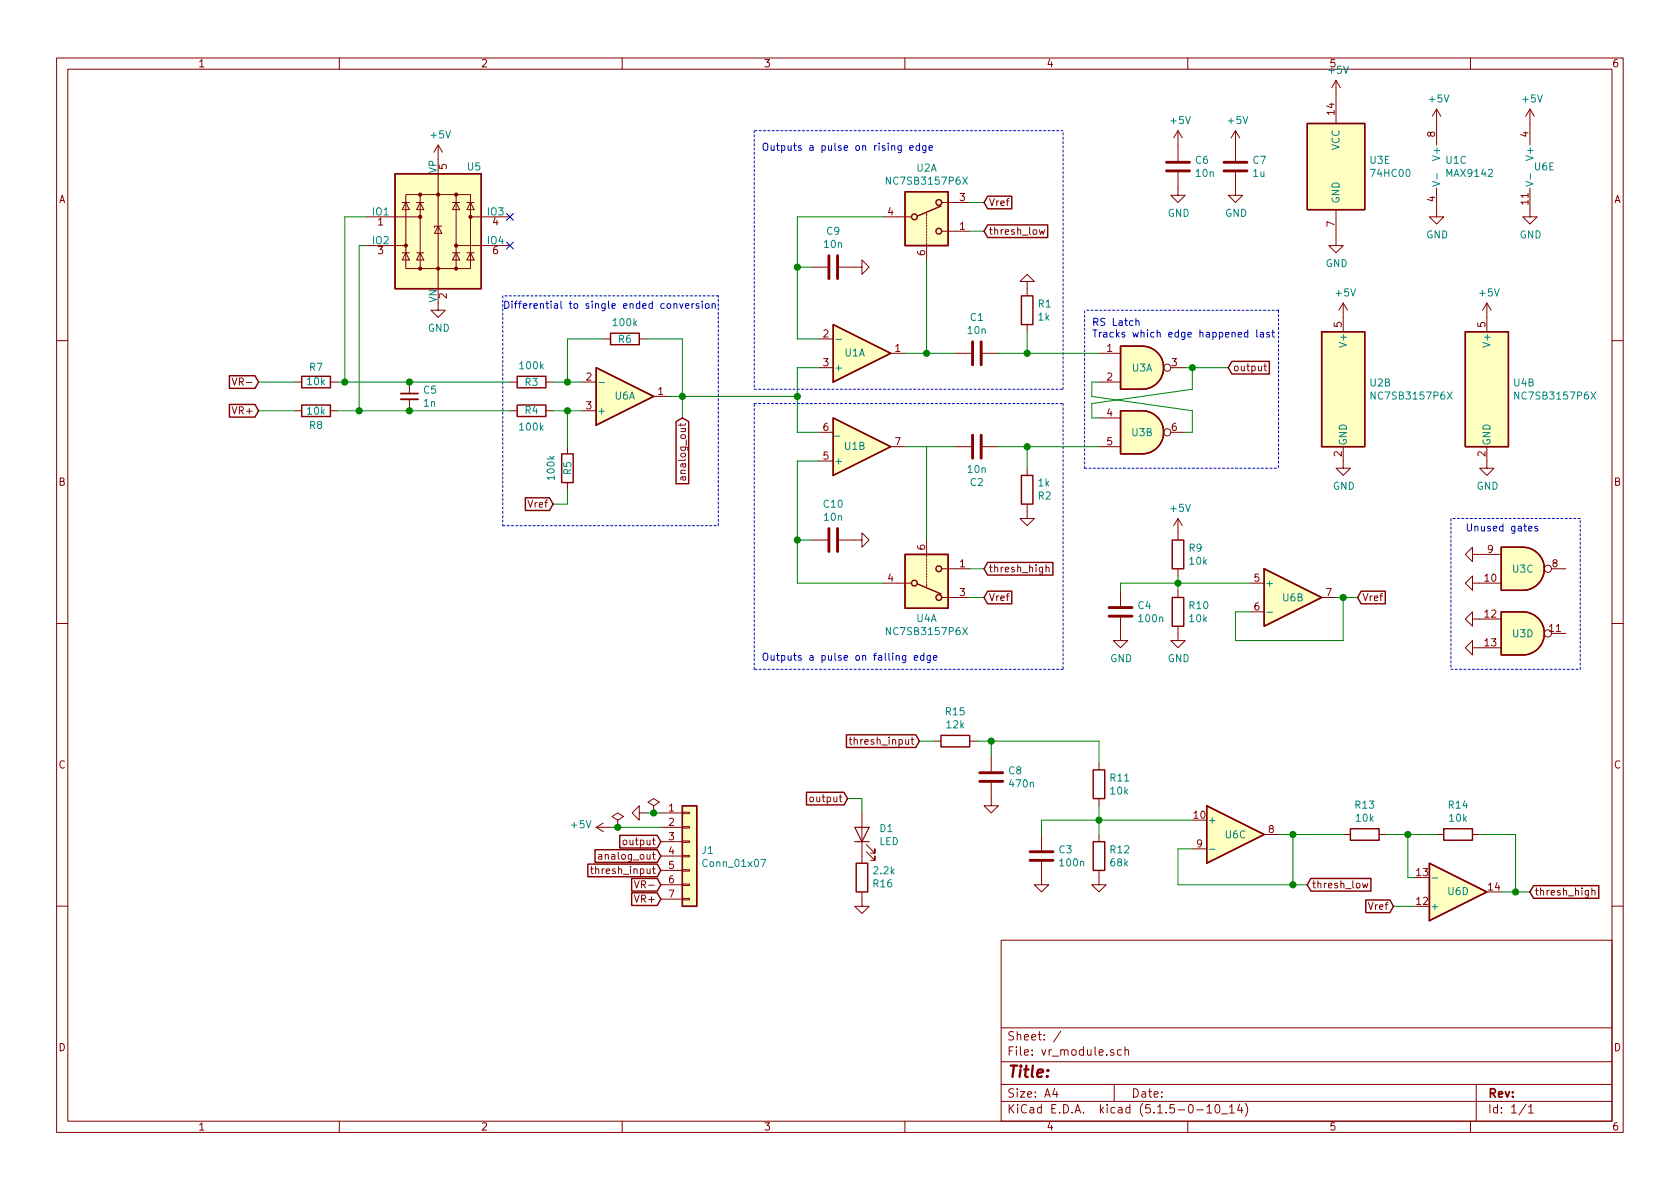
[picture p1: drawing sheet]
EESchema Schematic File Version 4
EELAYER 30 0
EELAYER END
$Descr A4 11693 8268
encoding utf-8
Sheet 1 1
Title ""
Date ""
Rev ""
Comp ""
Comment1 ""
Comment2 ""
Comment3 ""
Comment4 ""
$EndDescr
Wire Wire Line
	6300 2450 6450 2450
Wire Wire Line
	6450 2450 6450 1800
Wire Wire Line
	6150 1500 5550 1500
Wire Wire Line
	5550 1500 5550 1850
Wire Wire Line
	5550 2350 5700 2350
Text GLabel 6850 1400 2    50   Input ~ 0
Vref
Wire Wire Line
	6850 1400 6750 1400
Wire Wire Line
	5700 3000 5550 3000
Wire Wire Line
	5550 3000 5550 2750
Wire Wire Line
	5550 2550 5700 2550
Wire Wire Line
	6450 3100 6300 3100
Wire Wire Line
	6150 4050 5550 4050
Wire Wire Line
	5550 4050 5550 3750
Wire Wire Line
	5550 3200 5700 3200
Text GLabel 6850 4150 2    50   Input ~ 0
Vref
Wire Wire Line
	6850 4150 6750 4150
$Comp
L Device:C C1
U 1 1
P 6800 2450
F 0 "C1" V 6548 2450 50  0000 C CNN
F 1 "10n" V 6639 2450 50  0000 C CNN
F 2 "Capacitor_SMD:C_0402_1005Metric" H 6838 2300 50  0001 C CNN
F 3 "~" H 6800 2450 50  0001 C CNN
F 4 "C15195" H 6800 2450 50  0001 C CNN "LCSC"
	1    6800 2450
	0    1    1    0   
$EndComp
Wire Wire Line
	6450 2450 6650 2450
Connection ~ 6450 2450
$Comp
L Device:R R1
U 1 1
P 7150 2150
F 0 "R1" H 7220 2196 50  0000 L CNN
F 1 "1k" H 7220 2105 50  0000 L CNN
F 2 "Resistor_SMD:R_0402_1005Metric" V 7080 2150 50  0001 C CNN
F 3 "~" H 7150 2150 50  0001 C CNN
F 4 "C11702" H 7150 2150 50  0001 C CNN "LCSC"
	1    7150 2150
	1    0    0    -1  
$EndComp
Wire Wire Line
	6950 2450 7150 2450
Wire Wire Line
	7150 2450 7150 2300
$Comp
L power:GND #PWR0101
U 1 1
P 7150 2000
F 0 "#PWR0101" H 7150 1750 50  0001 C CNN
F 1 "GND" H 7155 1827 50  0001 C CNN
F 2 "" H 7150 2000 50  0001 C CNN
F 3 "" H 7150 2000 50  0001 C CNN
	1    7150 2000
	-1   0    0    1   
$EndComp
$Comp
L Device:C C2
U 1 1
P 6800 3100
F 0 "C2" V 6548 3100 50  0000 C CNN
F 1 "10n" V 6639 3100 50  0000 C CNN
F 2 "Capacitor_SMD:C_0402_1005Metric" H 6838 2950 50  0001 C CNN
F 3 "~" H 6800 3100 50  0001 C CNN
F 4 "C15195" H 6800 3100 50  0001 C CNN "LCSC"
	1    6800 3100
	0    1    -1   0   
$EndComp
Wire Wire Line
	6450 3100 6650 3100
$Comp
L Device:R R2
U 1 1
P 7150 3400
F 0 "R2" H 7220 3446 50  0000 L CNN
F 1 "1k" H 7220 3355 50  0000 L CNN
F 2 "Resistor_SMD:R_0402_1005Metric" V 7080 3400 50  0001 C CNN
F 3 "~" H 7150 3400 50  0001 C CNN
F 4 "C11702" H 7150 3400 50  0001 C CNN "LCSC"
	1    7150 3400
	1    0    0    1   
$EndComp
Wire Wire Line
	6950 3100 7150 3100
Wire Wire Line
	7150 3100 7150 3250
$Comp
L power:GND #PWR0102
U 1 1
P 7150 3550
F 0 "#PWR0102" H 7150 3300 50  0001 C CNN
F 1 "GND" H 7155 3377 50  0001 C CNN
F 2 "" H 7150 3550 50  0001 C CNN
F 3 "" H 7150 3550 50  0001 C CNN
	1    7150 3550
	-1   0    0    -1  
$EndComp
Wire Wire Line
	7150 2450 7650 2450
Connection ~ 7150 2450
Wire Wire Line
	7150 3100 7650 3100
Connection ~ 7150 3100
Wire Wire Line
	7650 2650 7600 2650
Wire Wire Line
	7600 2650 7600 2750
Wire Wire Line
	7600 2750 8300 2850
Wire Wire Line
	8300 2850 8300 3000
Wire Wire Line
	8300 3000 8250 3000
Wire Wire Line
	7650 2900 7600 2900
Wire Wire Line
	7600 2900 7600 2800
Wire Wire Line
	7600 2800 8300 2700
Wire Wire Line
	8300 2700 8300 2550
Wire Wire Line
	8300 2550 8250 2550
$Comp
L power:GND #PWR0103
U 1 1
P 9300 1650
F 0 "#PWR0103" H 9300 1400 50  0001 C CNN
F 1 "GND" H 9305 1477 50  0000 C CNN
F 2 "" H 9300 1650 50  0001 C CNN
F 3 "" H 9300 1650 50  0001 C CNN
	1    9300 1650
	1    0    0    -1  
$EndComp
$Comp
L power:GND #PWR0104
U 1 1
P 9350 3200
F 0 "#PWR0104" H 9350 2950 50  0001 C CNN
F 1 "GND" H 9355 3027 50  0000 C CNN
F 2 "" H 9350 3200 50  0001 C CNN
F 3 "" H 9350 3200 50  0001 C CNN
	1    9350 3200
	1    0    0    -1  
$EndComp
$Comp
L power:GND #PWR0105
U 1 1
P 10350 3200
F 0 "#PWR0105" H 10350 2950 50  0001 C CNN
F 1 "GND" H 10355 3027 50  0000 C CNN
F 2 "" H 10350 3200 50  0001 C CNN
F 3 "" H 10350 3200 50  0001 C CNN
	1    10350 3200
	1    0    0    -1  
$EndComp
$Comp
L power:+5V #PWR0106
U 1 1
P 9350 2200
F 0 "#PWR0106" H 9350 2050 50  0001 C CNN
F 1 "+5V" H 9365 2373 50  0000 C CNN
F 2 "" H 9350 2200 50  0001 C CNN
F 3 "" H 9350 2200 50  0001 C CNN
	1    9350 2200
	1    0    0    -1  
$EndComp
$Comp
L power:+5V #PWR0107
U 1 1
P 10350 2200
F 0 "#PWR0107" H 10350 2050 50  0001 C CNN
F 1 "+5V" H 10365 2373 50  0000 C CNN
F 2 "" H 10350 2200 50  0001 C CNN
F 3 "" H 10350 2200 50  0001 C CNN
	1    10350 2200
	1    0    0    -1  
$EndComp
$Comp
L power:+5V #PWR0108
U 1 1
P 10000 850
F 0 "#PWR0108" H 10000 700 50  0001 C CNN
F 1 "+5V" H 10015 1023 50  0000 C CNN
F 2 "" H 10000 850 50  0001 C CNN
F 3 "" H 10000 850 50  0001 C CNN
	1    10000 850 
	1    0    0    -1  
$EndComp
$Comp
L power:+5V #PWR0109
U 1 1
P 9300 650
F 0 "#PWR0109" H 9300 500 50  0001 C CNN
F 1 "+5V" H 9315 823 50  0000 C CNN
F 2 "" H 9300 650 50  0001 C CNN
F 3 "" H 9300 650 50  0001 C CNN
	1    9300 650 
	1    0    0    -1  
$EndComp
$Comp
L power:GND #PWR0110
U 1 1
P 10000 1450
F 0 "#PWR0110" H 10000 1200 50  0001 C CNN
F 1 "GND" H 10005 1277 50  0000 C CNN
F 2 "" H 10000 1450 50  0001 C CNN
F 3 "" H 10000 1450 50  0001 C CNN
	1    10000 1450
	1    0    0    -1  
$EndComp
$Comp
L Comparator:LM393 U1
U 2 1
P 6000 3100
F 0 "U1" H 5950 3100 50  0000 C CNN
F 1 "MAX9142" H 6000 3376 50  0001 C CNN
F 2 "Package_SO:SOIC-8_3.9x4.9mm_P1.27mm" H 6000 3100 50  0001 C CNN
F 3 "http://www.ti.com/lit/ds/symlink/lm393.pdf" H 6000 3100 50  0001 C CNN
F 4 "C18567" H 6000 3100 50  0001 C CNN "LCSC"
	2    6000 3100
	1    0    0    1   
$EndComp
$Comp
L Comparator:LM393 U1
U 3 1
P 10100 1150
F 0 "U1" H 10058 1196 50  0000 L CNN
F 1 "MAX9142" H 10058 1105 50  0000 L CNN
F 2 "Package_SO:SOIC-8_3.9x4.9mm_P1.27mm" H 10100 1150 50  0001 C CNN
F 3 "http://www.ti.com/lit/ds/symlink/lm393.pdf" H 10100 1150 50  0001 C CNN
F 4 "C18567" H 10100 1150 50  0001 C CNN "LCSC"
	3    10100 1150
	1    0    0    -1  
$EndComp
$Comp
L Analog_Switch:NC7SB3157P6X U2
U 1 1
P 6450 1400
F 0 "U2" H 6450 1642 50  0000 C CNN
F 1 "NC7SB3157P6X" H 6450 1551 50  0000 C CNN
F 2 "Package_TO_SOT_SMD:SOT-363_SC-70-6" H 6450 1100 50  0001 C CNN
F 3 "https://www.onsemi.com/pub/Collateral/NC7SB3157-D.PDF" H 6450 1400 50  0001 C CNN
F 4 "C87403" H 6450 1400 50  0001 C CNN "LCSC"
	1    6450 1400
	1    0    0    -1  
$EndComp
$Comp
L Analog_Switch:NC7SB3157P6X U2
U 2 1
P 9350 2700
F 0 "U2" H 9170 2746 50  0000 R CNN
F 1 "NC7SB3157P6X" H 9170 2655 50  0000 R CNN
F 2 "Package_TO_SOT_SMD:SOT-363_SC-70-6" H 9350 2400 50  0001 C CNN
F 3 "https://www.onsemi.com/pub/Collateral/NC7SB3157-D.PDF" H 9350 2700 50  0001 C CNN
F 4 "C87403" H 9350 2700 50  0001 C CNN "LCSC"
	2    9350 2700
	-1   0    0    -1  
$EndComp
$Comp
L Analog_Switch:NC7SB3157P6X U4
U 1 1
P 6450 4150
F 0 "U4" H 6450 4299 50  0000 C CNN
F 1 "NC7SB3157P6X" H 6450 4390 50  0000 C CNN
F 2 "Package_TO_SOT_SMD:SOT-363_SC-70-6" H 6450 3850 50  0001 C CNN
F 3 "https://www.onsemi.com/pub/Collateral/NC7SB3157-D.PDF" H 6450 4150 50  0001 C CNN
F 4 "C87403" H 6450 4150 50  0001 C CNN "LCSC"
	1    6450 4150
	1    0    0    1   
$EndComp
$Comp
L Analog_Switch:NC7SB3157P6X U4
U 2 1
P 10350 2700
F 0 "U4" H 10530 2746 50  0000 L CNN
F 1 "NC7SB3157P6X" H 10530 2655 50  0000 L CNN
F 2 "Package_TO_SOT_SMD:SOT-363_SC-70-6" H 10350 2400 50  0001 C CNN
F 3 "https://www.onsemi.com/pub/Collateral/NC7SB3157-D.PDF" H 10350 2700 50  0001 C CNN
F 4 "C87403" H 10350 2700 50  0001 C CNN "LCSC"
	2    10350 2700
	1    0    0    -1  
$EndComp
$Comp
L 74xx:74HC00 U3
U 1 1
P 7950 2550
F 0 "U3" H 7950 2550 50  0000 C CNN
F 1 "74HC00" H 7950 2784 50  0001 C CNN
F 2 "Package_SO:SOIC-14_3.9x8.7mm_P1.27mm" H 7950 2550 50  0001 C CNN
F 3 "http://www.ti.com/lit/gpn/sn74hc00" H 7950 2550 50  0001 C CNN
F 4 "C5586" H 7950 2550 50  0001 C CNN "LCSC"
	1    7950 2550
	1    0    0    -1  
$EndComp
$Comp
L 74xx:74HC00 U3
U 2 1
P 7950 3000
F 0 "U3" H 7950 3000 50  0000 C CNN
F 1 "74HC00" H 7950 2750 50  0001 C CNN
F 2 "Package_SO:SOIC-14_3.9x8.7mm_P1.27mm" H 7950 3000 50  0001 C CNN
F 3 "http://www.ti.com/lit/gpn/sn74hc00" H 7950 3000 50  0001 C CNN
F 4 "C5586" H 7950 3000 50  0001 C CNN "LCSC"
	2    7950 3000
	1    0    0    -1  
$EndComp
$Comp
L 74xx:74HC00 U3
U 5 1
P 9300 1150
F 0 "U3" H 9530 1196 50  0000 L CNN
F 1 "74HC00" H 9530 1105 50  0000 L CNN
F 2 "Package_SO:SOIC-14_3.9x8.7mm_P1.27mm" H 9300 1150 50  0001 C CNN
F 3 "http://www.ti.com/lit/gpn/sn74hc00" H 9300 1150 50  0001 C CNN
F 4 "C5586" H 9300 1150 50  0001 C CNN "LCSC"
	5    9300 1150
	1    0    0    -1  
$EndComp
Text GLabel 6850 3950 2    50   Input ~ 0
thresh_high
Text GLabel 6850 1600 2    50   Input ~ 0
thresh_low
Wire Wire Line
	6850 3950 6750 3950
Wire Wire Line
	6450 3100 6450 3750
Wire Wire Line
	6750 1600 6850 1600
Wire Wire Line
	8300 2550 8550 2550
Connection ~ 8300 2550
Wire Wire Line
	5550 2750 4750 2750
Connection ~ 5550 2750
Wire Wire Line
	5550 2750 5550 2550
Wire Notes Line
	5250 900  5250 2700
Wire Notes Line
	5250 2700 7400 2700
Wire Notes Line
	7400 2700 7400 900 
Wire Notes Line
	7400 900  5250 900 
Wire Notes Line
	5250 2800 7400 2800
Wire Notes Line
	7400 2800 7400 4650
Wire Notes Line
	7400 4650 5250 4650
Wire Notes Line
	5250 4650 5250 2800
Text Notes 5300 1050 0    50   ~ 0
Outputs a pulse on rising edge
Text Notes 5300 4600 0    50   ~ 0
Outputs a pulse on falling edge
$Comp
L Amplifier_Operational:MCP6004 U6
U 1 1
P 4350 2750
F 0 "U6" H 4350 2750 50  0000 C CNN
F 1 "MCP6004" H 4350 3026 50  0001 C CNN
F 2 "Package_SO:TSSOP-14_4.4x5mm_P0.65mm" H 4300 2850 50  0001 C CNN
F 3 "http://ww1.microchip.com/downloads/en/DeviceDoc/21733j.pdf" H 4400 2950 50  0001 C CNN
F 4 "C50282" H 4350 2750 50  0001 C CNN "LCSC"
	1    4350 2750
	1    0    0    1   
$EndComp
$Comp
L Amplifier_Operational:MCP6004 U6
U 2 1
P 9000 4150
F 0 "U6" H 9000 4150 50  0000 C CNN
F 1 "MCP6004" H 9000 4426 50  0001 C CNN
F 2 "Package_SO:TSSOP-14_4.4x5mm_P0.65mm" H 8950 4250 50  0001 C CNN
F 3 "http://ww1.microchip.com/downloads/en/DeviceDoc/21733j.pdf" H 9050 4350 50  0001 C CNN
F 4 "C50282" H 9000 4150 50  0001 C CNN "LCSC"
	2    9000 4150
	1    0    0    -1  
$EndComp
$Comp
L Amplifier_Operational:MCP6004 U6
U 3 1
P 8600 5800
F 0 "U6" H 8600 5800 50  0000 C CNN
F 1 "MCP6004" H 8600 6076 50  0001 C CNN
F 2 "Package_SO:TSSOP-14_4.4x5mm_P0.65mm" H 8550 5900 50  0001 C CNN
F 3 "http://ww1.microchip.com/downloads/en/DeviceDoc/21733j.pdf" H 8650 6000 50  0001 C CNN
F 4 "C50282" H 8600 5800 50  0001 C CNN "LCSC"
	3    8600 5800
	1    0    0    -1  
$EndComp
$Comp
L Amplifier_Operational:MCP6004 U6
U 4 1
P 10150 6200
F 0 "U6" H 10150 6200 50  0000 C CNN
F 1 "MCP6004" H 10150 6476 50  0001 C CNN
F 2 "Package_SO:TSSOP-14_4.4x5mm_P0.65mm" H 10100 6300 50  0001 C CNN
F 3 "http://ww1.microchip.com/downloads/en/DeviceDoc/21733j.pdf" H 10200 6400 50  0001 C CNN
F 4 "C50282" H 10150 6200 50  0001 C CNN "LCSC"
	4    10150 6200
	1    0    0    1   
$EndComp
$Comp
L Amplifier_Operational:MCP6004 U6
U 5 1
P 10750 1150
F 0 "U6" H 10750 1150 50  0000 C CNN
F 1 "MCP6004" H 10750 1426 50  0001 C CNN
F 2 "Package_SO:TSSOP-14_4.4x5mm_P0.65mm" H 10700 1250 50  0001 C CNN
F 3 "http://ww1.microchip.com/downloads/en/DeviceDoc/21733j.pdf" H 10800 1350 50  0001 C CNN
F 4 "C50282" H 10750 1150 50  0001 C CNN "LCSC"
	5    10750 1150
	1    0    0    -1  
$EndComp
$Comp
L Power_Protection:SRV05-4 U5
U 1 1
P 3050 1600
F 0 "U5" H 3300 2050 50  0000 C CNN
F 1 "SRV05-4" H 3150 2200 50  0001 C CNN
F 2 "Package_TO_SOT_SMD:SOT-23-6" H 3750 1150 50  0001 C CNN
F 3 "http://www.onsemi.com/pub/Collateral/SRV05-4-D.PDF" H 3050 1600 50  0001 C CNN
F 4 "C85364" H 3050 1600 50  0001 C CNN "LCSC"
	1    3050 1600
	1    0    0    -1  
$EndComp
$Comp
L Device:R R6
U 1 1
P 4350 2350
F 0 "R6" V 4350 2350 50  0000 C CNN
F 1 "100k" V 4234 2350 50  0000 C CNN
F 2 "Resistor_SMD:R_0402_1005Metric" V 4280 2350 50  0001 C CNN
F 3 "~" H 4350 2350 50  0001 C CNN
F 4 "C25741" H 4350 2350 50  0001 C CNN "LCSC"
	1    4350 2350
	0    1    1    0   
$EndComp
$Comp
L Device:R R5
U 1 1
P 3950 3250
F 0 "R5" V 3950 3250 50  0000 C CNN
F 1 "100k" V 3834 3250 50  0000 C CNN
F 2 "Resistor_SMD:R_0402_1005Metric" V 3880 3250 50  0001 C CNN
F 3 "~" H 3950 3250 50  0001 C CNN
F 4 "C25741" H 3950 3250 50  0001 C CNN "LCSC"
	1    3950 3250
	1    0    0    -1  
$EndComp
$Comp
L Device:R R4
U 1 1
P 3700 2850
F 0 "R4" V 3700 2850 50  0000 C CNN
F 1 "100k" V 3584 2850 50  0000 C CNN
F 2 "Resistor_SMD:R_0402_1005Metric" V 3630 2850 50  0001 C CNN
F 3 "~" H 3700 2850 50  0001 C CNN
F 4 "C25741" H 3700 2850 50  0001 C CNN "LCSC"
	1    3700 2850
	0    -1   -1   0   
$EndComp
$Comp
L Device:R R3
U 1 1
P 3700 2650
F 0 "R3" V 3700 2650 50  0000 C CNN
F 1 "100k" V 3584 2650 50  0000 C CNN
F 2 "Resistor_SMD:R_0402_1005Metric" V 3630 2650 50  0001 C CNN
F 3 "~" H 3700 2650 50  0001 C CNN
F 4 "C25741" H 3700 2650 50  0001 C CNN "LCSC"
	1    3700 2650
	0    1    1    0   
$EndComp
Wire Wire Line
	3850 2650 3950 2650
Wire Wire Line
	3850 2850 3950 2850
Wire Wire Line
	4200 2350 3950 2350
Wire Wire Line
	3950 2350 3950 2650
Connection ~ 3950 2650
Wire Wire Line
	3950 2650 4050 2650
Wire Wire Line
	4500 2350 4750 2350
Wire Wire Line
	4750 2350 4750 2750
Wire Wire Line
	4750 2750 4650 2750
Connection ~ 4750 2750
Wire Wire Line
	3950 3100 3950 2850
Connection ~ 3950 2850
Wire Wire Line
	3950 2850 4050 2850
Text GLabel 3850 3500 0    50   Input ~ 0
Vref
Wire Wire Line
	3850 3500 3950 3500
Wire Wire Line
	3950 3500 3950 3400
$Comp
L power:+5V #PWR0111
U 1 1
P 10650 850
F 0 "#PWR0111" H 10650 700 50  0001 C CNN
F 1 "+5V" H 10665 1023 50  0000 C CNN
F 2 "" H 10650 850 50  0001 C CNN
F 3 "" H 10650 850 50  0001 C CNN
	1    10650 850 
	1    0    0    -1  
$EndComp
$Comp
L power:GND #PWR0112
U 1 1
P 10650 1450
F 0 "#PWR0112" H 10650 1200 50  0001 C CNN
F 1 "GND" H 10655 1277 50  0000 C CNN
F 2 "" H 10650 1450 50  0001 C CNN
F 3 "" H 10650 1450 50  0001 C CNN
	1    10650 1450
	1    0    0    -1  
$EndComp
$Comp
L Device:R R7
U 1 1
P 2200 2650
F 0 "R7" V 2300 2650 50  0000 C CNN
F 1 "10k" V 2200 2650 50  0000 C CNN
F 2 "Resistor_SMD:R_0805_2012Metric" V 2130 2650 50  0001 C CNN
F 3 "~" H 2200 2650 50  0001 C CNN
F 4 "C17414" H 2200 2650 50  0001 C CNN "LCSC"
	1    2200 2650
	0    -1   -1   0   
$EndComp
$Comp
L Device:R R8
U 1 1
P 2200 2850
F 0 "R8" V 2300 2850 50  0000 C CNN
F 1 "10k" V 2200 2850 50  0000 C CNN
F 2 "Resistor_SMD:R_0805_2012Metric" V 2130 2850 50  0001 C CNN
F 3 "~" H 2200 2850 50  0001 C CNN
F 4 "C17414" H 2200 2850 50  0001 C CNN "LCSC"
	1    2200 2850
	0    1    1    0   
$EndComp
Wire Wire Line
	2350 2650 2400 2650
Wire Wire Line
	3550 2850 2850 2850
$Comp
L power:GND #PWR0113
U 1 1
P 3050 2100
F 0 "#PWR0113" H 3050 1850 50  0001 C CNN
F 1 "GND" H 3055 1927 50  0000 C CNN
F 2 "" H 3050 2100 50  0001 C CNN
F 3 "" H 3050 2100 50  0001 C CNN
	1    3050 2100
	1    0    0    -1  
$EndComp
$Comp
L power:+5V #PWR0114
U 1 1
P 3050 1100
F 0 "#PWR0114" H 3050 950 50  0001 C CNN
F 1 "+5V" H 3065 1273 50  0000 C CNN
F 2 "" H 3050 1100 50  0001 C CNN
F 3 "" H 3050 1100 50  0001 C CNN
	1    3050 1100
	1    0    0    -1  
$EndComp
Wire Wire Line
	2550 1500 2400 1500
Wire Wire Line
	2400 1500 2400 2650
Connection ~ 2400 2650
Wire Wire Line
	2400 2650 2850 2650
Wire Wire Line
	2550 1700 2500 1700
Wire Wire Line
	2500 1700 2500 2850
Connection ~ 2500 2850
Wire Wire Line
	2500 2850 2350 2850
$Comp
L Device:R R11
U 1 1
P 7650 5450
F 0 "R11" H 7720 5496 50  0000 L CNN
F 1 "10k" H 7720 5405 50  0000 L CNN
F 2 "Resistor_SMD:R_0402_1005Metric" V 7580 5450 50  0001 C CNN
F 3 "~" H 7650 5450 50  0001 C CNN
F 4 "C25744" H 7650 5450 50  0001 C CNN "LCSC"
	1    7650 5450
	1    0    0    -1  
$EndComp
$Comp
L Device:R R12
U 1 1
P 7650 5950
F 0 "R12" H 7720 5996 50  0000 L CNN
F 1 "68k" H 7720 5905 50  0000 L CNN
F 2 "Resistor_SMD:R_0402_1005Metric" V 7580 5950 50  0001 C CNN
F 3 "~" H 7650 5950 50  0001 C CNN
F 4 "C36871" H 7650 5950 50  0001 C CNN "LCSC"
	1    7650 5950
	1    0    0    -1  
$EndComp
$Comp
L power:GND #PWR0115
U 1 1
P 7650 6100
F 0 "#PWR0115" H 7650 5850 50  0001 C CNN
F 1 "GND" H 7655 5927 50  0001 C CNN
F 2 "" H 7650 6100 50  0001 C CNN
F 3 "" H 7650 6100 50  0001 C CNN
	1    7650 6100
	-1   0    0    -1  
$EndComp
Wire Wire Line
	8300 5900 8200 5900
Wire Wire Line
	8200 5900 8200 6150
Wire Wire Line
	8200 6150 9000 6150
Wire Wire Line
	9000 6150 9000 5800
Wire Wire Line
	9000 5800 8900 5800
Wire Wire Line
	8300 5700 7650 5700
Wire Wire Line
	7650 5700 7650 5600
Wire Wire Line
	7650 5700 7650 5800
Connection ~ 7650 5700
$Comp
L Device:R R13
U 1 1
P 9500 5800
F 0 "R13" V 9293 5800 50  0000 C CNN
F 1 "10k" V 9384 5800 50  0000 C CNN
F 2 "Resistor_SMD:R_0402_1005Metric" V 9430 5800 50  0001 C CNN
F 3 "~" H 9500 5800 50  0001 C CNN
F 4 "C25744" H 9500 5800 50  0001 C CNN "LCSC"
	1    9500 5800
	0    1    1    0   
$EndComp
$Comp
L Device:R R14
U 1 1
P 10150 5800
F 0 "R14" V 9943 5800 50  0000 C CNN
F 1 "10k" V 10034 5800 50  0000 C CNN
F 2 "Resistor_SMD:R_0402_1005Metric" V 10080 5800 50  0001 C CNN
F 3 "~" H 10150 5800 50  0001 C CNN
F 4 "C25744" H 10150 5800 50  0001 C CNN "LCSC"
	1    10150 5800
	0    1    1    0   
$EndComp
Wire Wire Line
	9850 6100 9800 6100
Wire Wire Line
	9800 6100 9800 5800
Wire Wire Line
	9800 5800 9650 5800
Wire Wire Line
	9350 5800 9000 5800
Connection ~ 9000 5800
Wire Wire Line
	9800 5800 10000 5800
Connection ~ 9800 5800
Wire Wire Line
	10300 5800 10550 5800
Wire Wire Line
	10550 5800 10550 6200
Wire Wire Line
	10550 6200 10450 6200
Text GLabel 9700 6300 0    50   Input ~ 0
Vref
Wire Wire Line
	9700 6300 9850 6300
Text GLabel 10650 6200 2    50   Input ~ 0
thresh_high
Wire Wire Line
	10650 6200 10550 6200
Connection ~ 10550 6200
Text GLabel 9100 6150 2    50   Input ~ 0
thresh_low
Wire Wire Line
	9100 6150 9000 6150
Connection ~ 9000 6150
Text GLabel 6400 5150 0    50   Input ~ 0
thresh_input
Wire Wire Line
	7650 5150 7650 5300
Text GLabel 9450 4150 2    50   Input ~ 0
Vref
Wire Wire Line
	9450 4150 9350 4150
Wire Wire Line
	8700 4250 8600 4250
Wire Wire Line
	8600 4250 8600 4450
Wire Wire Line
	8600 4450 9350 4450
Wire Wire Line
	9350 4450 9350 4150
Connection ~ 9350 4150
Wire Wire Line
	9350 4150 9300 4150
$Comp
L Device:R R10
U 1 1
P 8200 4250
F 0 "R10" H 8270 4296 50  0000 L CNN
F 1 "10k" H 8270 4205 50  0000 L CNN
F 2 "Resistor_SMD:R_0402_1005Metric" V 8130 4250 50  0001 C CNN
F 3 "~" H 8200 4250 50  0001 C CNN
F 4 "C25744" H 8200 4250 50  0001 C CNN "LCSC"
	1    8200 4250
	1    0    0    -1  
$EndComp
$Comp
L Device:R R9
U 1 1
P 8200 3850
F 0 "R9" H 8270 3896 50  0000 L CNN
F 1 "10k" H 8270 3805 50  0000 L CNN
F 2 "Resistor_SMD:R_0402_1005Metric" V 8130 3850 50  0001 C CNN
F 3 "~" H 8200 3850 50  0001 C CNN
F 4 "C25744" H 8200 3850 50  0001 C CNN "LCSC"
	1    8200 3850
	1    0    0    -1  
$EndComp
Wire Wire Line
	8700 4050 8200 4050
Wire Wire Line
	8200 4050 8200 4100
Wire Wire Line
	8200 4050 8200 4000
Connection ~ 8200 4050
$Comp
L power:GND #PWR0116
U 1 1
P 8200 4400
F 0 "#PWR0116" H 8200 4150 50  0001 C CNN
F 1 "GND" H 8205 4227 50  0000 C CNN
F 2 "" H 8200 4400 50  0001 C CNN
F 3 "" H 8200 4400 50  0001 C CNN
	1    8200 4400
	1    0    0    -1  
$EndComp
$Comp
L power:+5V #PWR0117
U 1 1
P 8200 3700
F 0 "#PWR0117" H 8200 3550 50  0001 C CNN
F 1 "+5V" H 8215 3873 50  0000 C CNN
F 2 "" H 8200 3700 50  0001 C CNN
F 3 "" H 8200 3700 50  0001 C CNN
	1    8200 3700
	1    0    0    -1  
$EndComp
$Comp
L Device:C C3
U 1 1
P 7250 5950
F 0 "C3" H 7365 5996 50  0000 L CNN
F 1 "100n" H 7365 5905 50  0000 L CNN
F 2 "Capacitor_SMD:C_0402_1005Metric" H 7288 5800 50  0001 C CNN
F 3 "~" H 7250 5950 50  0001 C CNN
F 4 "C1525" H 7250 5950 50  0001 C CNN "LCSC"
	1    7250 5950
	1    0    0    -1  
$EndComp
$Comp
L power:GND #PWR0118
U 1 1
P 7250 6100
F 0 "#PWR0118" H 7250 5850 50  0001 C CNN
F 1 "GND" H 7255 5927 50  0001 C CNN
F 2 "" H 7250 6100 50  0001 C CNN
F 3 "" H 7250 6100 50  0001 C CNN
	1    7250 6100
	-1   0    0    -1  
$EndComp
Wire Wire Line
	7250 5800 7250 5700
Wire Wire Line
	7250 5700 7650 5700
$Comp
L Device:C C4
U 1 1
P 7800 4250
F 0 "C4" H 7915 4296 50  0000 L CNN
F 1 "100n" H 7915 4205 50  0000 L CNN
F 2 "Capacitor_SMD:C_0402_1005Metric" H 7838 4100 50  0001 C CNN
F 3 "~" H 7800 4250 50  0001 C CNN
F 4 "C1525" H 7800 4250 50  0001 C CNN "LCSC"
	1    7800 4250
	1    0    0    -1  
$EndComp
$Comp
L power:GND #PWR0119
U 1 1
P 7800 4400
F 0 "#PWR0119" H 7800 4150 50  0001 C CNN
F 1 "GND" H 7805 4227 50  0000 C CNN
F 2 "" H 7800 4400 50  0001 C CNN
F 3 "" H 7800 4400 50  0001 C CNN
	1    7800 4400
	1    0    0    -1  
$EndComp
Wire Wire Line
	7800 4100 7800 4050
Wire Wire Line
	7800 4050 8200 4050
$Comp
L power:GND #PWR0120
U 1 1
P 4500 5650
F 0 "#PWR0120" H 4500 5400 50  0001 C CNN
F 1 "GND" H 4505 5477 50  0001 C CNN
F 2 "" H 4500 5650 50  0001 C CNN
F 3 "" H 4500 5650 50  0001 C CNN
	1    4500 5650
	0    1    -1   0   
$EndComp
Text GLabel 4600 6050 0    50   Input ~ 0
thresh_input
$Comp
L power:+5V #PWR0121
U 1 1
P 4250 5750
F 0 "#PWR0121" H 4250 5600 50  0001 C CNN
F 1 "+5V" V 4265 5878 50  0000 L CNN
F 2 "" H 4250 5750 50  0001 C CNN
F 3 "" H 4250 5750 50  0001 C CNN
	1    4250 5750
	0    -1   -1   0   
$EndComp
Text GLabel 8550 2550 2    50   Input ~ 0
output
Text GLabel 4600 5850 0    50   Input ~ 0
output
Text GLabel 1800 2850 0    50   Input ~ 0
VR+
Text GLabel 1800 2650 0    50   Input ~ 0
VR-
Wire Wire Line
	1800 2650 2050 2650
Wire Wire Line
	2050 2850 1800 2850
$Comp
L Device:C_Small C5
U 1 1
P 2850 2750
F 0 "C5" H 2942 2796 50  0000 L CNN
F 1 "1n" H 2942 2705 50  0000 L CNN
F 2 "Capacitor_SMD:C_0402_1005Metric" H 2850 2750 50  0001 C CNN
F 3 "~" H 2850 2750 50  0001 C CNN
F 4 "C1523" H 2850 2750 50  0001 C CNN "LCSC"
	1    2850 2750
	1    0    0    -1  
$EndComp
Connection ~ 2850 2650
Wire Wire Line
	2850 2650 3550 2650
Connection ~ 2850 2850
Wire Wire Line
	2850 2850 2500 2850
Text GLabel 4600 6150 0    50   Input ~ 0
VR-
Text GLabel 4600 6250 0    50   Input ~ 0
VR+
$Comp
L Connector_Generic:Conn_01x07 J1
U 1 1
P 4800 5950
F 0 "J1" H 4880 5992 50  0000 L CNN
F 1 "Conn_01x07" H 4880 5901 50  0000 L CNN
F 2 "Connector_PinHeader_2.54mm:PinHeader_1x07_P2.54mm_Vertical" H 4800 5950 50  0001 C CNN
F 3 "~" H 4800 5950 50  0001 C CNN
	1    4800 5950
	1    0    0    -1  
$EndComp
Text GLabel 4750 2900 3    50   Input ~ 0
analog_out
Wire Wire Line
	4750 2900 4750 2750
Text GLabel 4600 5950 0    50   Input ~ 0
analog_out
Wire Notes Line
	5000 2050 3500 2050
Wire Notes Line
	3500 2050 3500 3650
Wire Notes Line
	3500 3650 5000 3650
Wire Notes Line
	5000 3650 5000 2050
Text Notes 3500 2150 0    50   ~ 0
Differential to single ended conversion
Wire Notes Line
	7550 3250 8900 3250
Wire Notes Line
	8900 2150 7550 2150
Text Notes 7600 2350 0    50   ~ 0
RS Latch\nTracks which edge happened last
Wire Notes Line
	8900 2150 8900 3250
Wire Notes Line
	7550 3250 7550 2150
$Comp
L power:+5V #PWR0122
U 1 1
P 8200 1000
F 0 "#PWR0122" H 8200 850 50  0001 C CNN
F 1 "+5V" H 8215 1173 50  0000 C CNN
F 2 "" H 8200 1000 50  0001 C CNN
F 3 "" H 8200 1000 50  0001 C CNN
	1    8200 1000
	1    0    0    -1  
$EndComp
$Comp
L power:GND #PWR0123
U 1 1
P 8200 1300
F 0 "#PWR0123" H 8200 1050 50  0001 C CNN
F 1 "GND" H 8205 1127 50  0000 C CNN
F 2 "" H 8200 1300 50  0001 C CNN
F 3 "" H 8200 1300 50  0001 C CNN
	1    8200 1300
	1    0    0    -1  
$EndComp
$Comp
L Device:C C6
U 1 1
P 8200 1150
F 0 "C6" H 8315 1196 50  0000 L CNN
F 1 "10n" H 8315 1105 50  0000 L CNN
F 2 "Capacitor_SMD:C_0402_1005Metric" H 8238 1000 50  0001 C CNN
F 3 "~" H 8200 1150 50  0001 C CNN
F 4 "C15195" H 8200 1150 50  0001 C CNN "LCSC"
	1    8200 1150
	1    0    0    -1  
$EndComp
$Comp
L power:+5V #PWR0124
U 1 1
P 8600 1000
F 0 "#PWR0124" H 8600 850 50  0001 C CNN
F 1 "+5V" H 8615 1173 50  0000 C CNN
F 2 "" H 8600 1000 50  0001 C CNN
F 3 "" H 8600 1000 50  0001 C CNN
	1    8600 1000
	1    0    0    -1  
$EndComp
$Comp
L power:GND #PWR0125
U 1 1
P 8600 1300
F 0 "#PWR0125" H 8600 1050 50  0001 C CNN
F 1 "GND" H 8605 1127 50  0000 C CNN
F 2 "" H 8600 1300 50  0001 C CNN
F 3 "" H 8600 1300 50  0001 C CNN
	1    8600 1300
	1    0    0    -1  
$EndComp
$Comp
L Device:C C7
U 1 1
P 8600 1150
F 0 "C7" H 8715 1196 50  0000 L CNN
F 1 "1u" H 8715 1105 50  0000 L CNN
F 2 "Capacitor_SMD:C_0603_1608Metric" H 8715 1059 50  0001 L CNN
F 3 "~" H 8600 1150 50  0001 C CNN
F 4 "C15849" H 8600 1150 50  0001 C CNN "LCSC"
	1    8600 1150
	1    0    0    -1  
$EndComp
$Comp
L Device:R R15
U 1 1
P 6650 5150
F 0 "R15" V 6443 5150 50  0000 C CNN
F 1 "12k" V 6534 5150 50  0000 C CNN
F 2 "Resistor_SMD:R_0402_1005Metric" V 6580 5150 50  0001 C CNN
F 3 "~" H 6650 5150 50  0001 C CNN
F 4 "C25752" H 6650 5150 50  0001 C CNN "LCSC"
	1    6650 5150
	0    -1   1    0   
$EndComp
$Comp
L Device:C C8
U 1 1
P 6900 5400
F 0 "C8" H 7015 5446 50  0000 L CNN
F 1 "470n" H 7015 5355 50  0000 L CNN
F 2 "Capacitor_SMD:C_0402_1005Metric" H 6938 5250 50  0001 C CNN
F 3 "~" H 6900 5400 50  0001 C CNN
F 4 "C47339" H 6900 5400 50  0001 C CNN "LCSC"
	1    6900 5400
	1    0    0    -1  
$EndComp
$Comp
L power:GND #PWR0126
U 1 1
P 6900 5550
F 0 "#PWR0126" H 6900 5300 50  0001 C CNN
F 1 "GND" H 6905 5377 50  0001 C CNN
F 2 "" H 6900 5550 50  0001 C CNN
F 3 "" H 6900 5550 50  0001 C CNN
	1    6900 5550
	-1   0    0    -1  
$EndComp
Wire Wire Line
	6800 5150 6900 5150
Wire Wire Line
	6900 5150 6900 5250
Wire Wire Line
	6500 5150 6400 5150
Wire Wire Line
	6900 5150 7650 5150
Connection ~ 6900 5150
$Comp
L Device:C C9
U 1 1
P 5800 1850
F 0 "C9" V 5548 1850 50  0000 C CNN
F 1 "10n" V 5639 1850 50  0000 C CNN
F 2 "Capacitor_SMD:C_0402_1005Metric" H 5838 1700 50  0001 C CNN
F 3 "~" H 5800 1850 50  0001 C CNN
F 4 "C15195" H 5800 1850 50  0001 C CNN "LCSC"
	1    5800 1850
	0    1    1    0   
$EndComp
$Comp
L power:GND #PWR0127
U 1 1
P 5950 1850
F 0 "#PWR0127" H 5950 1600 50  0001 C CNN
F 1 "GND" H 5955 1677 50  0001 C CNN
F 2 "" H 5950 1850 50  0001 C CNN
F 3 "" H 5950 1850 50  0001 C CNN
	1    5950 1850
	0    -1   -1   0   
$EndComp
Wire Wire Line
	5650 1850 5550 1850
Connection ~ 5550 1850
Wire Wire Line
	5550 1850 5550 2350
$Comp
L Device:C C10
U 1 1
P 5800 3750
F 0 "C10" V 5548 3750 50  0000 C CNN
F 1 "10n" V 5639 3750 50  0000 C CNN
F 2 "Capacitor_SMD:C_0402_1005Metric" H 5838 3600 50  0001 C CNN
F 3 "~" H 5800 3750 50  0001 C CNN
F 4 "C15195" H 5800 3750 50  0001 C CNN "LCSC"
	1    5800 3750
	0    1    1    0   
$EndComp
$Comp
L power:GND #PWR0128
U 1 1
P 5950 3750
F 0 "#PWR0128" H 5950 3500 50  0001 C CNN
F 1 "GND" H 5955 3577 50  0001 C CNN
F 2 "" H 5950 3750 50  0001 C CNN
F 3 "" H 5950 3750 50  0001 C CNN
	1    5950 3750
	0    -1   -1   0   
$EndComp
Wire Wire Line
	5650 3750 5550 3750
Connection ~ 5550 3750
Wire Wire Line
	5550 3750 5550 3200
Wire Wire Line
	4250 5750 4300 5750
$Comp
L power:PWR_FLAG #FLG0101
U 1 1
P 4300 5750
F 0 "#FLG0101" H 4300 5825 50  0001 C CNN
F 1 "PWR_FLAG" H 4300 5923 50  0001 C CNN
F 2 "" H 4300 5750 50  0001 C CNN
F 3 "~" H 4300 5750 50  0001 C CNN
	1    4300 5750
	1    0    0    -1  
$EndComp
Connection ~ 4300 5750
Wire Wire Line
	4300 5750 4600 5750
Wire Wire Line
	4500 5650 4550 5650
$Comp
L power:PWR_FLAG #FLG0102
U 1 1
P 4550 5650
F 0 "#FLG0102" H 4550 5725 50  0001 C CNN
F 1 "PWR_FLAG" H 4550 5823 50  0001 C CNN
F 2 "" H 4550 5650 50  0001 C CNN
F 3 "~" H 4550 5650 50  0001 C CNN
	1    4550 5650
	1    0    0    -1  
$EndComp
Connection ~ 4550 5650
Wire Wire Line
	4550 5650 4600 5650
NoConn ~ 3550 1500
NoConn ~ 3550 1700
$Comp
L 74xx:74HC00 U3
U 3 1
P 10600 3950
F 0 "U3" H 10600 3950 50  0000 C CNN
F 1 "74HC00" H 10600 3700 50  0001 C CNN
F 2 "Package_SO:SOIC-14_3.9x8.7mm_P1.27mm" H 10600 3950 50  0001 C CNN
F 3 "http://www.ti.com/lit/gpn/sn74hc00" H 10600 3950 50  0001 C CNN
F 4 "C5586" H 10600 3950 50  0001 C CNN "LCSC"
	3    10600 3950
	1    0    0    -1  
$EndComp
$Comp
L 74xx:74HC00 U3
U 4 1
P 10600 4400
F 0 "U3" H 10600 4400 50  0000 C CNN
F 1 "74HC00" H 10600 4150 50  0001 C CNN
F 2 "Package_SO:SOIC-14_3.9x8.7mm_P1.27mm" H 10600 4400 50  0001 C CNN
F 3 "http://www.ti.com/lit/gpn/sn74hc00" H 10600 4400 50  0001 C CNN
F 4 "C5586" H 10600 4400 50  0001 C CNN "LCSC"
	4    10600 4400
	1    0    0    -1  
$EndComp
$Comp
L power:GND #PWR01
U 1 1
P 10300 3850
F 0 "#PWR01" H 10300 3600 50  0001 C CNN
F 1 "GND" H 10305 3677 50  0001 C CNN
F 2 "" H 10300 3850 50  0001 C CNN
F 3 "" H 10300 3850 50  0001 C CNN
	1    10300 3850
	0    1    -1   0   
$EndComp
$Comp
L power:GND #PWR02
U 1 1
P 10300 4050
F 0 "#PWR02" H 10300 3800 50  0001 C CNN
F 1 "GND" H 10305 3877 50  0001 C CNN
F 2 "" H 10300 4050 50  0001 C CNN
F 3 "" H 10300 4050 50  0001 C CNN
	1    10300 4050
	0    1    -1   0   
$EndComp
$Comp
L power:GND #PWR03
U 1 1
P 10300 4300
F 0 "#PWR03" H 10300 4050 50  0001 C CNN
F 1 "GND" H 10305 4127 50  0001 C CNN
F 2 "" H 10300 4300 50  0001 C CNN
F 3 "" H 10300 4300 50  0001 C CNN
	1    10300 4300
	0    1    -1   0   
$EndComp
$Comp
L power:GND #PWR04
U 1 1
P 10300 4500
F 0 "#PWR04" H 10300 4250 50  0001 C CNN
F 1 "GND" H 10305 4327 50  0001 C CNN
F 2 "" H 10300 4500 50  0001 C CNN
F 3 "" H 10300 4500 50  0001 C CNN
	1    10300 4500
	0    1    -1   0   
$EndComp
Wire Notes Line
	10100 3600 10100 4650
Wire Notes Line
	10100 4650 11000 4650
Wire Notes Line
	11000 4650 11000 3600
Wire Notes Line
	11000 3600 10100 3600
Text Notes 10200 3700 0    50   ~ 0
Unused gates
$Comp
L Comparator:LM393 U1
U 1 1
P 6000 2450
F 0 "U1" H 5950 2450 50  0000 C CNN
F 1 "MAX9142" H 6000 2174 50  0001 C CNN
F 2 "Package_SO:SOIC-8_3.9x4.9mm_P1.27mm" H 6000 2450 50  0001 C CNN
F 3 "http://www.ti.com/lit/ds/symlink/lm393.pdf" H 6000 2450 50  0001 C CNN
F 4 "C18567" H 6000 2450 50  0001 C CNN "LCSC"
	1    6000 2450
	1    0    0    1   
$EndComp
$Comp
L Device:LED D1
U 1 1
P 6000 5800
F 0 "D1" V 6039 5682 50  0000 R CNN
F 1 "LED" V 5948 5682 50  0000 R CNN
F 2 "LED_SMD:LED_0603_1608Metric" H 6000 5800 50  0001 C CNN
F 3 "~" H 6000 5800 50  0001 C CNN
F 4 "C72043" H 6000 5800 50  0001 C CNN "LCSC"
	1    6000 5800
	0    -1   -1   0   
$EndComp
$Comp
L Device:R R16
U 1 1
P 6000 6100
F 0 "R16" H 6070 6146 50  0000 L CNN
F 1 "2.2k" H 6070 6055 50  0000 L CNN
F 2 "Resistor_SMD:R_0402_1005Metric" V 5930 6100 50  0001 C CNN
F 3 "~" H 6000 6100 50  0001 C CNN
F 4 "C25879" H 6000 6100 50  0001 C CNN "LCSC"
	1    6000 6100
	1    0    0    1   
$EndComp
$Comp
L power:GND #PWR0129
U 1 1
P 6000 6250
F 0 "#PWR0129" H 6000 6000 50  0001 C CNN
F 1 "GND" H 6005 6077 50  0001 C CNN
F 2 "" H 6000 6250 50  0001 C CNN
F 3 "" H 6000 6250 50  0001 C CNN
	1    6000 6250
	-1   0    0    -1  
$EndComp
Text GLabel 5900 5550 0    50   Input ~ 0
output
Wire Wire Line
	5900 5550 6000 5550
Wire Wire Line
	6000 5550 6000 5650
$EndSCHEMATC
